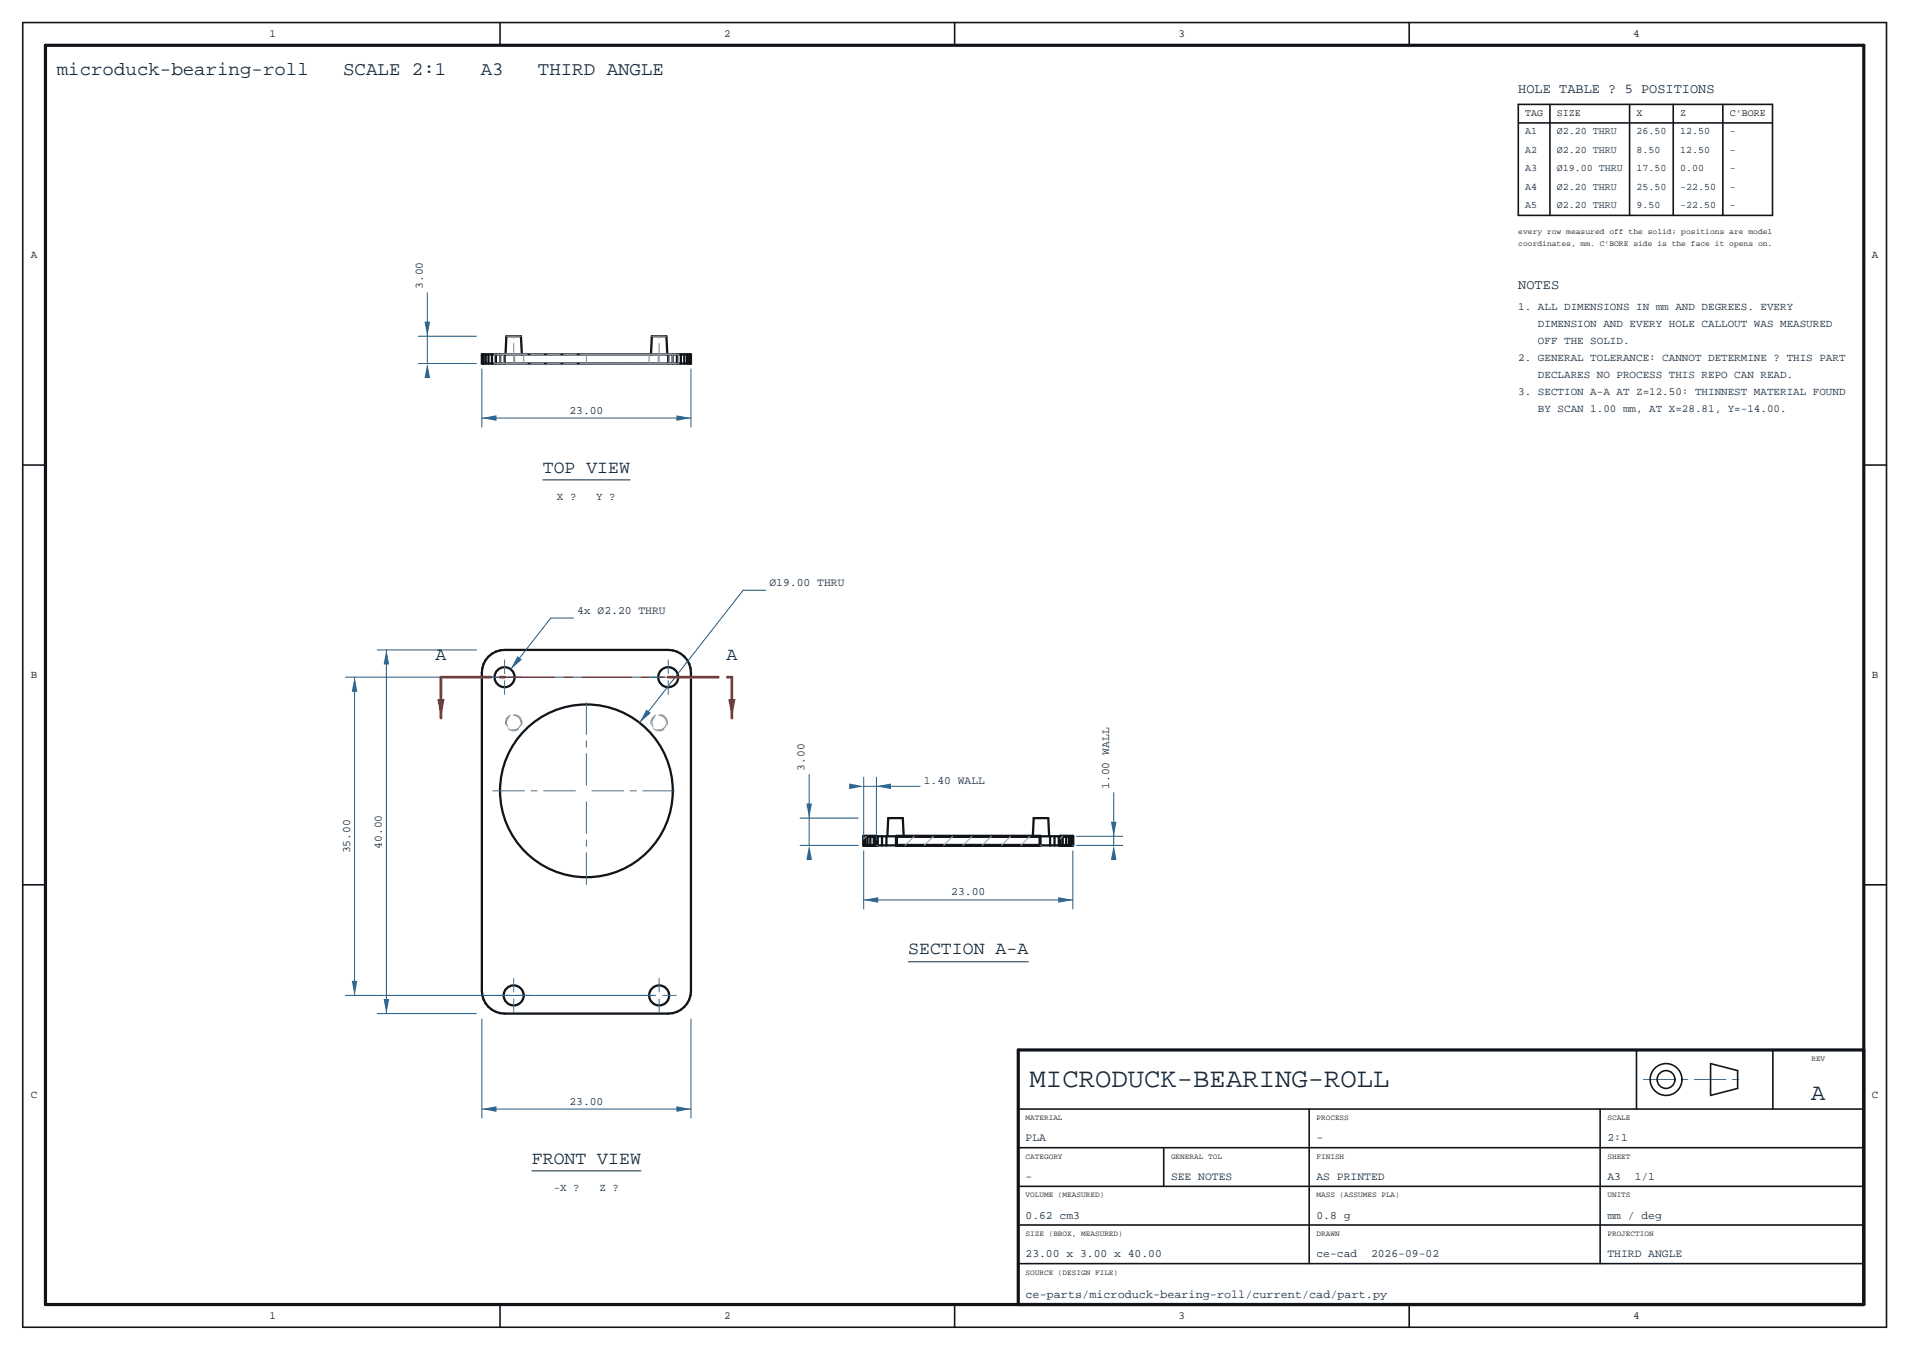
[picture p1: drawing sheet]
<svg xmlns="http://www.w3.org/2000/svg" width="420mm" height="297mm" viewBox="0 0 420 297" stroke-linecap="round" stroke-linejoin="round" font-family="sans-serif">
<g fill="none" stroke="#101418" stroke-width=".5">
<path d="M106 78h46v2h-46zM106.1 78v2M106.4 78v2M106.9 78v2M107.5 78v2M108.2 78v2M109.1 78v2M110 78v2M111 78v2M111.2 78l.2-4h3.2l.2 4M143.2 78l.2-4h3.2l.2 4M147 78v2"/>
<path d="M148 78v2M148.9 78v2M149.8 78v2M150.6 78v2M151.2 78v2M151.6 78v2M151.9 78v2M107.5 144.4a5 5 0 0 1 3.5-1.4h36a5 5 0 0 1 5 5v70a5 5 0 0 1-5 5h-36a5 5 0 0 1-5-5v-70a5 5 0 0 1 1.5-3.6zM190 186h46M190 184h46M190.1 184v2M190.4 184v2"/>
<path d="M190.9 184v2M191.5 184v2M192.2 184v2M193.1 184v2M194 184v2M195 184v2M195.2 184l.2-4h3.2l.2 4M227.2 184l.2-4h3.2l.2 4M231 184v2M232 184v2M232.9 184v2M233.8 184v2"/>
<path d="M234.6 184v2M235.2 184v2M235.6 184v2M235.9 184v2"/>
<circle cx="111" cy="149" r="2.2"/>
<circle cx="147" cy="149" r="2.2"/>
<circle cx="129" cy="174" r="19"/>
<circle cx="113" cy="219" r="2.2"/>
<circle cx="145" cy="219" r="2.2"/>
</g>
<path d="M190 184h2.8v2h-2.8zM197.2 184h31.6v2h-31.6zM233.2 184h2.8v2h-2.8z" fill="none" stroke="#101418" stroke-width=".7"/>
<g fill="none" stroke="#8892a0" stroke-width=".25" stroke-dasharray="2.4 1.2">
<path d="M108.8 80h2.2M108.8 78h2.2M108.8 80v-2M110 80h19M110 78h19M110 80v-2M110.8 80h2.2M110.8 78h2.2M110.8 80v-2M111 80h2.2M111 78h2.2M111.2 78h1.8"/>
<path d="M111.4 74h1.6M113 80h2.2M113 78h2.2M113 78h1.8M113 74h1.6M113 80v-2M113 78v-4M113.2 80h-4.4M113.2 78h-4.4M113.2 80v-2M114.8 78h-3.6M115.2 80h-4.4"/>
<path d="M115.2 78h-4.4M115.2 80v-2M129 80h19M129 78h19M129 80v-2M142.8 80h2.2M142.8 78h2.2M142.8 80v-2M143.2 78h1.8M143.4 74h1.6M144.8 80h2.2M144.8 78h2.2"/>
<path d="M144.8 80v-2M145 80h2.2M145 78h2.2M145 78h1.8M145 74h1.6M145 80v-2M145 78v-4M146.8 78h-3.6M147 80h2.2M147 78h2.2M147.2 80h-4.4M147.2 78h-4.4"/>
<path d="M147.2 80v-2M148 80h-38M148 78h-38M148 80v-2M149.2 80h-4.4M149.2 78h-4.4M149.2 80v-2M113 157.2v.2M114.6 159a1.6 1.6 0 0 0-2.3-1.5 1.6 1.6 0 0 0-.3 2.7 1.6 1.6 0 0 0 2.6-.8v-.4M114.8 159a1.8 1.8 0 0 0-2.5-1.6 1.8 1.8 0 0 0-.4 3 1.8 1.8 0 0 0 2.8-.9l.1-.5M145 157.2v.2M146.6 159a1.6 1.6 0 0 0-2.3-1.5 1.6 1.6 0 0 0-.3 2.7 1.6 1.6 0 0 0 2.6-.8v-.4"/>
<path d="M146.8 159a1.8 1.8 0 0 0-2.5-1.6 1.8 1.8 0 0 0-.4 3 1.8 1.8 0 0 0 2.9-.9v-.5"/>
</g>
<g fill="none" stroke="#3a7d8c" stroke-width=".22" stroke-dasharray="7 1.4 1.4 1.4">
<path d="M107.2 149h3M111 152.8v-3M111 148.2v-3M111.8 149h3M143.2 149h3M147 152.8v-3M147 148.2v-3M147.8 149h3M108.4 174h19.4M129 172.8v-19.4M130.2 174h19.4M129 194.6v-19.4"/>
<path d="M109.2 219h3M113 218.2v-3M113.8 219h3M141.2 219h3M145 218.2v-3M145.8 219h3M113 222.8v-3M145 222.8v-3M361.5 237.5h22.3"/>
</g>
<path d="M106 224.2v21.8M152 224.2v21.8M106 244h46" fill="none" stroke="#1d5c8a" stroke-width=".22"/>
<g fill="#1d5c8a">
<path d="M106 244l3.2-.6v1.2z"/>
<path d="M148.8 243.4l3.2 .6-3.2 .6z"/>
</g>
<path d="M83 143h21.8M85 143v80M83 223h21.8" fill="none" stroke="#1d5c8a" stroke-width=".22"/>
<g fill="#1d5c8a">
<path d="M84.4 219.8h1.2l-.6 3.2z"/>
<path d="M85 143l.6 3.2h-1.2z"/>
<path d="M113.9 144.4l.9 .7-2.4 2.1z"/>
</g>
<path d="M126.2 136h-5l-8.8 11.2" fill="none" stroke="#1d5c8a" stroke-width=".22"/>
<path d="M142.2 156.1l1 .8-2.5 2.1z" fill="#1d5c8a"/>
<path d="M168.5 129.9h-5l-22.8 29.1M76 149h69.8M78 149v70M76 219h67.8" fill="none" stroke="#1d5c8a" stroke-width=".22"/>
<g fill="#1d5c8a">
<path d="M77.4 215.8h1.2l-.6 3.2z"/>
<path d="M78 149l.6 3.2h-1.2z"/>
</g>
<path d="M106 81.2v12.8M106 92h46M152 81.2v12.8" fill="none" stroke="#1d5c8a" stroke-width=".22"/>
<g fill="#1d5c8a">
<path d="M106 92l3.2-.6v1.2z"/>
<path d="M148.8 91.4l3.2 .6-3.2 .6z"/>
</g>
<path d="M92 80h12.8M92 74h12.8M94 74v6" fill="none" stroke="#1d5c8a" stroke-width=".22"/>
<g fill="#1d5c8a">
<path d="M94 80l.6 3.2h-1.2z"/>
<path d="M93.4 70.8h1.2l-.6 3.2z"/>
</g>
<path d="M94 64.4v9.6M190 187.2v12.8M190 198h46M236 187.2v12.8" fill="none" stroke="#1d5c8a" stroke-width=".22"/>
<g fill="#1d5c8a">
<path d="M190 198l3.2-.6v1.2z"/>
<path d="M232.8 197.4l3.2 .6-3.2 .6z"/>
</g>
<path d="M176 180h12.8M178 180v6M176 186h12.8" fill="none" stroke="#1d5c8a" stroke-width=".22"/>
<g fill="#1d5c8a">
<path d="M178 186l.6 3.2h-1.2z"/>
<path d="M177.4 176.8h1.2l-.6 3.2z"/>
</g>
<path d="M178 170.4v9.6M236.8 186h10.2M236.8 184h10.2M245 184v2" fill="none" stroke="#1d5c8a" stroke-width=".22"/>
<g fill="#1d5c8a">
<path d="M245 186l.6 3.2h-1.2z"/>
<path d="M244.4 180.8h1.2l-.6 3.2z"/>
</g>
<path d="M190 171v13.8M190 173h2.8M192.8 171v13.8M245 174.4v9.6" fill="none" stroke="#1d5c8a" stroke-width=".22"/>
<g fill="#1d5c8a">
<path d="M186.8 172.4l3.2 .6-3.2 .6z"/>
<path d="M192.8 173l3.2-.6v1.2z"/>
</g>
<path d="M192.8 173h9.6" fill="none" stroke="#1d5c8a" stroke-width=".22"/>
<path d="M119.4 105.6h19.2M199.8 211.6h26.4M117 257.6h24" fill="none" stroke="#12283c" stroke-width=".22"/>
<path d="M190.6 184l-.6 .5M192.8 186h.1M201.1 184l-2 2M205.4 184l-2 2M209.6 184l-2 2M213.9 184l-2 2M218.1 184l-2 2M222.3 184l-2 2M226.6 184l-2 2M228.8 186h.1M233.8 184l-.6 .5M236 186h.1" fill="none" stroke="#9aa4b2" stroke-width=".22"/>
<path d="M97 149h14M97 149v9M147 149h14" fill="none" stroke="#b3261e" stroke-width=".6" stroke-dasharray="11 2 2 2"/>
<path d="M96.2 153.8h1.6l-.8 4.2z" fill="#b3261e"/>
<path d="M161 149v9" fill="none" stroke="#b3261e" stroke-width=".6" stroke-dasharray="11 2 2 2"/>
<path d="M160.2 153.8h1.6l-.8 4.2z" fill="#b3261e"/>
<path d="M111 149h36" fill="none" stroke="#b3261e" stroke-width=".22" stroke-dasharray="11 2 2 2"/>
<path d="M10 10h400.1v277h-400.1zM410.1 231h-186.1v56" fill="none" stroke="#101418" stroke-width=".7"/>
<g fill="none" stroke="#101418" stroke-width=".35">
<path d="M5 5h410.1v287h-410.1zM110 5v5M210 5v5M310 5v5M334 23h56v24.4h-56zM334 27h56M341 23v24.4M358.5 23v24.4M368.1 23v24.4M379 23v24.4M5 102.3h5M410.1 102.3h5"/>
<path d="M5 194.7h5M410.1 194.7h5M360 231v13M376.3 234l6 1.5v4l-6 1.5zM390 231v13M224 244h186.1M224 252.5h186.1M256 252.5v8.5M288 244v34M352 244v34M224 278h186.1M224 269.5h186.1"/>
<path d="M224 261h186.1M110 287v5M210 287v5M310 287v5"/>
<circle cx="366.5" cy="237.5" r="3.5"/>
<circle cx="366.5" cy="237.5" r="1.96"/>
</g>
<text font-size="6" fill="#12283c" x="226.5" y="239.2">MICRODUCK-BEARING-ROLL</text>
<text font-size="5.2" fill="#12283c" x="398.5" y="242">A</text>
<g font-size="4.2" fill="#12283c">
<text x="12.5" y="16.5">microduck-bearing-roll</text>
<text x="75.5" y="16.5">SCALE 2:1</text>
<text x="105.8" y="16.5">A3</text>
<text x="118.4" y="16.5">THIRD ANGLE</text>
</g>
<g font-size="4" fill="#12283c">
<text x="119.4" y="104">TOP VIEW</text>
<text x="95.8" y="145.1">A</text>
<text x="159.8" y="145.1">A</text>
<text x="199.8" y="210">SECTION A-A</text>
<text x="117" y="256">FRONT VIEW</text>
</g>
<g font-size="3" fill="#12283c">
<text x="334" y="20.5">HOLE TABLE ? 5 POSITIONS</text>
<text x="334" y="63.7">NOTES</text>
</g>
<text font-size="2.6" fill="#12283c" x="225.6" y="285.6">ce-parts/microduck-bearing-roll/current/cad/part.py</text>
<g font-size="2.5" fill="#12283c">
<text x="93" y="63.6" transform="rotate(-90 93 63.6)">3.00</text>
<text x="125.3" y="91">23.00</text>
<text x="169.3" y="128.9">Ø19.00 THRU</text>
<text x="127" y="135">4x Ø2.20 THRU</text>
<text x="177" y="169.6" transform="rotate(-90 177 169.6)">3.00</text>
<text x="203.2" y="172.6">1.40 WALL</text>
<text x="244" y="173.6" transform="rotate(-90 244 173.6)">1.00 WALL</text>
<text x="77" y="187.7" transform="rotate(-90 77 187.7)">35.00</text>
<text x="84" y="186.7" transform="rotate(-90 84 186.7)">40.00</text>
<text x="209.3" y="197">23.00</text>
<text x="125.3" y="243">23.00</text>
<text x="225.6" y="251.1">PLA</text>
<text x="289.6" y="251.1">-</text>
<text x="353.6" y="251.1">2:1</text>
<text x="225.6" y="259.6">-</text>
<text x="257.6" y="259.6">SEE NOTES</text>
<text x="289.6" y="259.6">AS PRINTED</text>
<text x="353.6" y="259.6">A3</text>
<text x="359.6" y="259.6">1/1</text>
<text x="225.6" y="268.1">0.62 cm3</text>
<text x="289.6" y="268.1">0.8 g</text>
<text x="353.6" y="268.1">mm / deg</text>
<text x="225.6" y="276.6">23.00 x 3.00 x 40.00</text>
<text x="289.6" y="276.6">ce-cad</text>
<text x="301.6" y="276.6">2026-09-02</text>
<text x="353.6" y="276.6">THIRD ANGLE</text>
</g>
<g font-size="2.4" fill="#101418">
<text x="59.3" y="8.1">1</text>
<text x="159.3" y="8.1">2</text>
<text x="259.3" y="8.1">3</text>
<text x="359.3" y="8.1">4</text>
<text x="6.8" y="56.8">A</text>
<text x="411.8" y="56.8">A</text>
<text x="6.8" y="149.2">B</text>
<text x="411.8" y="149.2">B</text>
<text x="6.8" y="241.5">C</text>
<text x="411.8" y="241.5">C</text>
<text x="59.3" y="290.2">1</text>
<text x="159.3" y="290.2">2</text>
<text x="259.3" y="290.2">3</text>
<text x="359.3" y="290.2">4</text>
</g>
<g font-size="2.4" fill="#12283c">
<text x="334" y="68.3">1. ALL DIMENSIONS IN mm AND DEGREES. EVERY</text>
<text x="338.4" y="72">DIMENSION AND EVERY HOLE CALLOUT WAS MEASURED</text>
<text x="338.4" y="75.7">OFF THE SOLID.</text>
<text x="334" y="79.4">2. GENERAL TOLERANCE: CANNOT DETERMINE ? THIS PART</text>
<text x="338.4" y="83.1">DECLARES NO PROCESS THIS REPO CAN READ.</text>
<text x="334" y="86.9">3. SECTION A-A AT Z=12.50: THINNEST MATERIAL FOUND</text>
<text x="338.4" y="90.6">BY SCAN 1.00 mm, AT X=28.81, Y=-14.00.</text>
<text x="122.5" y="110">X ?</text>
<text x="131.2" y="110">Y ?</text>
<text x="121.8" y="262">-X ?</text>
<text x="131.9" y="262">Z ?</text>
</g>
<g font-size="2.2" fill="#12283c">
<text x="335.5" y="29.5">A1</text>
<text x="342.5" y="29.5">Ø2.20 THRU</text>
<text x="360" y="29.5">26.50</text>
<text x="369.6" y="29.5">12.50</text>
<text x="380.5" y="29.5">-</text>
<text x="335.5" y="33.6">A2</text>
<text x="342.5" y="33.6">Ø2.20 THRU</text>
<text x="360" y="33.6">8.50</text>
<text x="369.6" y="33.6">12.50</text>
<text x="380.5" y="33.6">-</text>
<text x="335.5" y="37.6">A3</text>
<text x="335.5" y="41.7">A4</text>
<text x="342.5" y="37.6">Ø19.00 THRU</text>
<text x="342.5" y="41.7">Ø2.20 THRU</text>
<text x="360" y="37.6">17.50</text>
<text x="360" y="41.7">25.50</text>
<text x="369.6" y="37.6">0.00</text>
<text x="369.6" y="41.7">-22.50</text>
<text x="380.5" y="37.6">-</text>
<text x="380.5" y="41.7">-</text>
<text x="335.5" y="45.8">A5</text>
<text x="342.5" y="45.8">Ø2.20 THRU</text>
<text x="360" y="45.8">9.50</text>
<text x="369.6" y="45.8">-22.50</text>
<text x="380.5" y="45.8">-</text>
</g>
<g font-size="2.2" fill="#101418">
<text x="335.5" y="25.4">TAG</text>
<text x="342.5" y="25.4">SIZE</text>
<text x="360" y="25.4">X</text>
<text x="369.6" y="25.4">Z</text>
<text x="380.5" y="25.4">C'BORE</text>
</g>
<g font-size="1.8" fill="#101418">
<text x="334" y="51.4">every row measured off the solid; positions are model</text>
<text x="334" y="54">coordinates, mm. C'BORE side is the face it opens on.</text>
</g>
<g font-size="1.7" fill="#101418">
<text x="398.5" y="233.4">REV</text>
<text x="225.6" y="246.4">MATERIAL</text>
<text x="289.6" y="246.4">PROCESS</text>
<text x="353.6" y="246.4">SCALE</text>
<text x="225.6" y="254.9">CATEGORY</text>
<text x="257.6" y="254.9">GENERAL TOL</text>
<text x="289.6" y="254.9">FINISH</text>
<text x="353.6" y="254.9">SHEET</text>
<text x="225.6" y="263.4">VOLUME (MEASURED)</text>
<text x="289.6" y="263.4">MASS (ASSUMES PLA)</text>
<text x="353.6" y="263.4">UNITS</text>
<text x="225.6" y="271.9">SIZE (BBOX, MEASURED)</text>
<text x="289.6" y="271.9">DRAWN</text>
<text x="353.6" y="271.9">PROJECTION</text>
<text x="225.6" y="280.4">SOURCE (DESIGN FILE)</text>
</g>
</svg>
